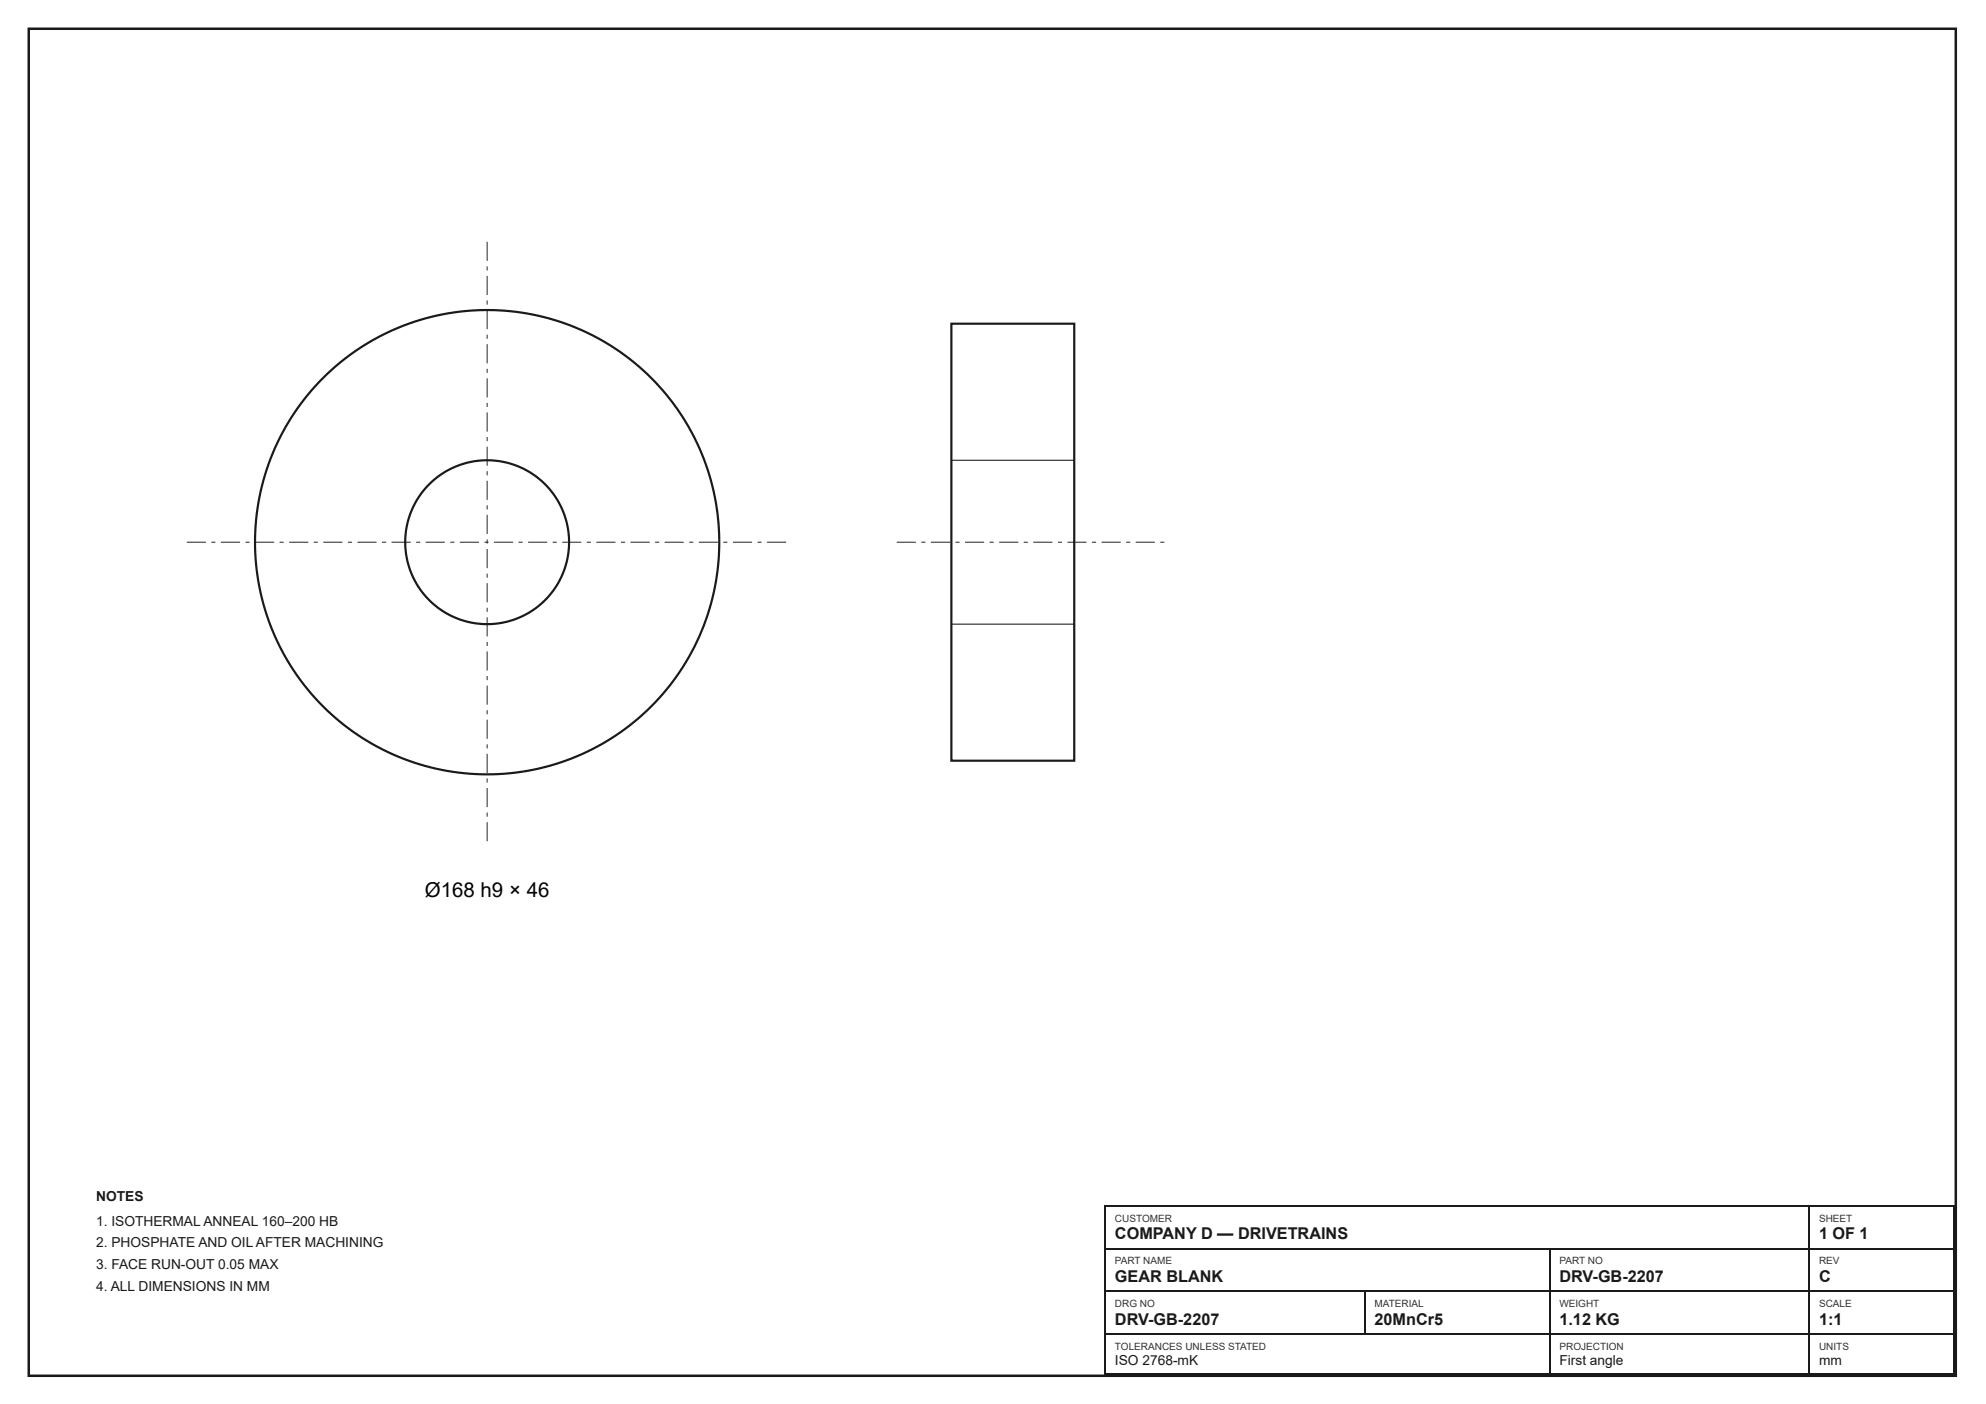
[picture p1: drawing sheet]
<svg xmlns="http://www.w3.org/2000/svg" width="420mm" height="297mm" viewBox="0 0 420 297" stroke-linecap="round" stroke-linejoin="round" font-family="sans-serif">
<path d="M2.9 2.9h414.1v291.3h-414.1z" fill="none" stroke="#fff" stroke-width="5.8" stroke-linecap="butt"/>
<path d="M6.1 6.1h407.7v284.9h-407.7z" fill="none" stroke="#1a1a1a" stroke-width=".53"/>
<g fill="none" stroke="#1a1a1a" stroke-width=".46">
<circle cx="103.1" cy="114.7" r="17.3"/>
<circle cx="103.1" cy="114.7" r="49.1"/>
</g>
<g fill="#1a1a1a">
<path d="M39.5 114.6h4.1v.2h-4.1zM44.7 114.6h.9v.2h-.9zM46.7 114.6h4.1v.2h-4.1zM51.9 114.6h.9v.2h-.9zM54 114.6h4v.2h-4zM59.2 114.6h.8v.2h-.8zM61.2 114.6h4v.2h-4zM66.4 114.6h.8v.2h-.8zM68.4 114.6h4v.2h-4zM73.6 114.6h.9v.2h-.9zM75.6 114.6h4.1v.2h-4.1zM80.8 114.6h.9v.2h-.9zM82.8 114.6h4.1v.2h-4.1zM88 114.6h.9v.2h-.9zM90.1 114.6h4v.2h-4zM95.3 114.6h.8v.2h-.8zM97.3 114.6h4v.2h-4zM102.5 114.6h.9v.2h-.9zM104.5 114.6h4.1v.2h-4.1zM109.7 114.6h.9v.2h-.9zM111.7 114.6h4.1v.2h-4.1zM116.9 114.6h.9v.2h-.9zM119 114.6h4v.2h-4zM124.2 114.6h.8v.2h-.8zM126.2 114.6h4v.2h-4zM131.4 114.6h.8v.2h-.8zM133.4 114.6h4v.2h-4zM138.6 114.6h.9v.2h-.9zM140.6 114.6h4.1v.2h-4.1zM145.8 114.6h.9v.2h-.9zM147.8 114.6h4.1v.2h-4.1zM153 114.6h.9v.2h-.9zM155.1 114.6h4v.2h-4zM160.3 114.6h.8v.2h-.8zM162.3 114.6h4v.2h-4z"/>
<path d="M103 51.1h.2v4.1h-.2zM103 56.3h.2v.9h-.2zM103 58.4h.2v4h-.2zM103 63.6h.2v.8h-.2zM103 65.6h.2v4h-.2zM103 70.8h.2v.9h-.2zM103 72.8h.2v4.1h-.2zM103 78h.2v.9h-.2zM103 80h.2v4.1h-.2zM103 85.2h.2v.9h-.2zM103 87.3h.2v4h-.2zM103 92.5h.2v.8h-.2zM103 94.5h.2v4h-.2zM103 99.7h.2v.8h-.2zM103 101.7h.2v4h-.2zM103 106.9h.2v.9h-.2zM103 108.9h.2v4.1h-.2zM103 114.1h.2v.9h-.2zM103 116.1h.2v4.1h-.2zM103 121.3h.2v.9h-.2zM103 123.4h.2v4h-.2zM103 128.6h.2v.8h-.2zM103 130.6h.2v4h-.2zM103 135.8h.2v.9h-.2zM103 137.8h.2v4.1h-.2zM103 143h.2v.9h-.2zM103 145h.2v4.1h-.2zM103 150.2h.2v.9h-.2zM103 152.3h.2v4h-.2zM103 157.5h.2v.8h-.2zM103 159.5h.2v4h-.2zM103 164.7h.2v.8h-.2zM103 166.7h.2v4h-.2zM103 171.9h.2v.9h-.2zM103 173.9h.2v4.1h-.2z"/>
</g>
<path d="M201.3 68.5h26v92.4h-26z" fill="none" stroke="#1a1a1a" stroke-width=".46"/>
<path d="M201.3 97.4h26M201.3 132h26" fill="none" stroke="#1a1a1a" stroke-width=".23"/>
<path d="M189.7 114.6h4.1v.2h-4.1zM194.9 114.6h.9v.2h-.9zM197 114.6h4v.2h-4zM202.2 114.6h.8v.2h-.8zM204.2 114.6h4v.2h-4zM209.4 114.6h.8v.2h-.8zM211.4 114.6h4v.2h-4zM216.6 114.6h.9v.2h-.9zM218.6 114.6h4.1v.2h-4.1zM223.8 114.6h.9v.2h-.9zM225.8 114.6h4.1v.2h-4.1zM231 114.6h.9v.2h-.9zM233.1 114.6h4v.2h-4zM238.3 114.6h.8v.2h-.8zM240.3 114.6h4v.2h-4zM245.5 114.6h.9v.2h-.9z" fill="#1a1a1a"/>
<path d="M233.6 255.2h179.9M233.8 255.1v35.7M382.7 255.1v35.7M413.4 255.1v35.7M233.6 264.2h179.9M233.6 273.2h179.9M288.8 273.3v9M328 264.3v26.5M233.6 282.2h179.9M233.6 290.6h179.9" fill="none" stroke="#1a1a1a" stroke-width=".26"/>
<text font-size="4.3" x="89.9" y="189.8">Ø168 h9 × 46</text>
<g font-size="3.4" fill="#1a1a1a">
<text x="235.9" y="262.2">COMPANY D — DRIVETRAINS</text>
<text x="384.9" y="262.2">1 OF 1</text>
<text x="235.9" y="271.2">GEAR BLANK</text>
<text x="330" y="271.2">DRV-GB-2207</text>
<text x="384.9" y="271.2">C</text>
<text x="235.9" y="280.2">DRV-GB-2207</text>
<text x="290.8" y="280.2">20MnCr5</text>
<text x="330" y="280.2">1.12 KG</text>
<text x="384.9" y="280.2">1:1</text>
</g>
<g font-size="2.9" fill="#1a1a1a">
<text x="20.3" y="254">NOTES</text>
<text x="20.3" y="259.3">1. ISOTHERMAL ANNEAL 160–200 HB</text>
<text x="20.3" y="263.8">2. PHOSPHATE AND OIL AFTER MACHINING</text>
<text x="20.3" y="268.6">3. FACE RUN-OUT 0.05 MAX</text>
<text x="20.3" y="273">4. ALL DIMENSIONS IN MM</text>
<text x="235.9" y="288.7">ISO 2768-mK</text>
<text x="330" y="288.7">First angle</text>
<text x="384.9" y="288.7">mm</text>
</g>
<g font-size="2.1" fill="#333">
<text x="235.9" y="258.5">CUSTOMER</text>
<text x="384.9" y="258.5">SHEET</text>
<text x="235.9" y="267.5">PART NAME</text>
<text x="330" y="267.5">PART NO</text>
<text x="384.9" y="267.5">REV</text>
<text x="235.9" y="276.5">DRG NO</text>
<text x="290.8" y="276.5">MATERIAL</text>
<text x="330" y="276.5">WEIGHT</text>
<text x="384.9" y="276.5">SCALE</text>
<text x="235.9" y="285.5">TOLERANCES UNLESS STATED</text>
<text x="330" y="285.5">PROJECTION</text>
<text x="384.9" y="285.5">UNITS</text>
</g>
</svg>
